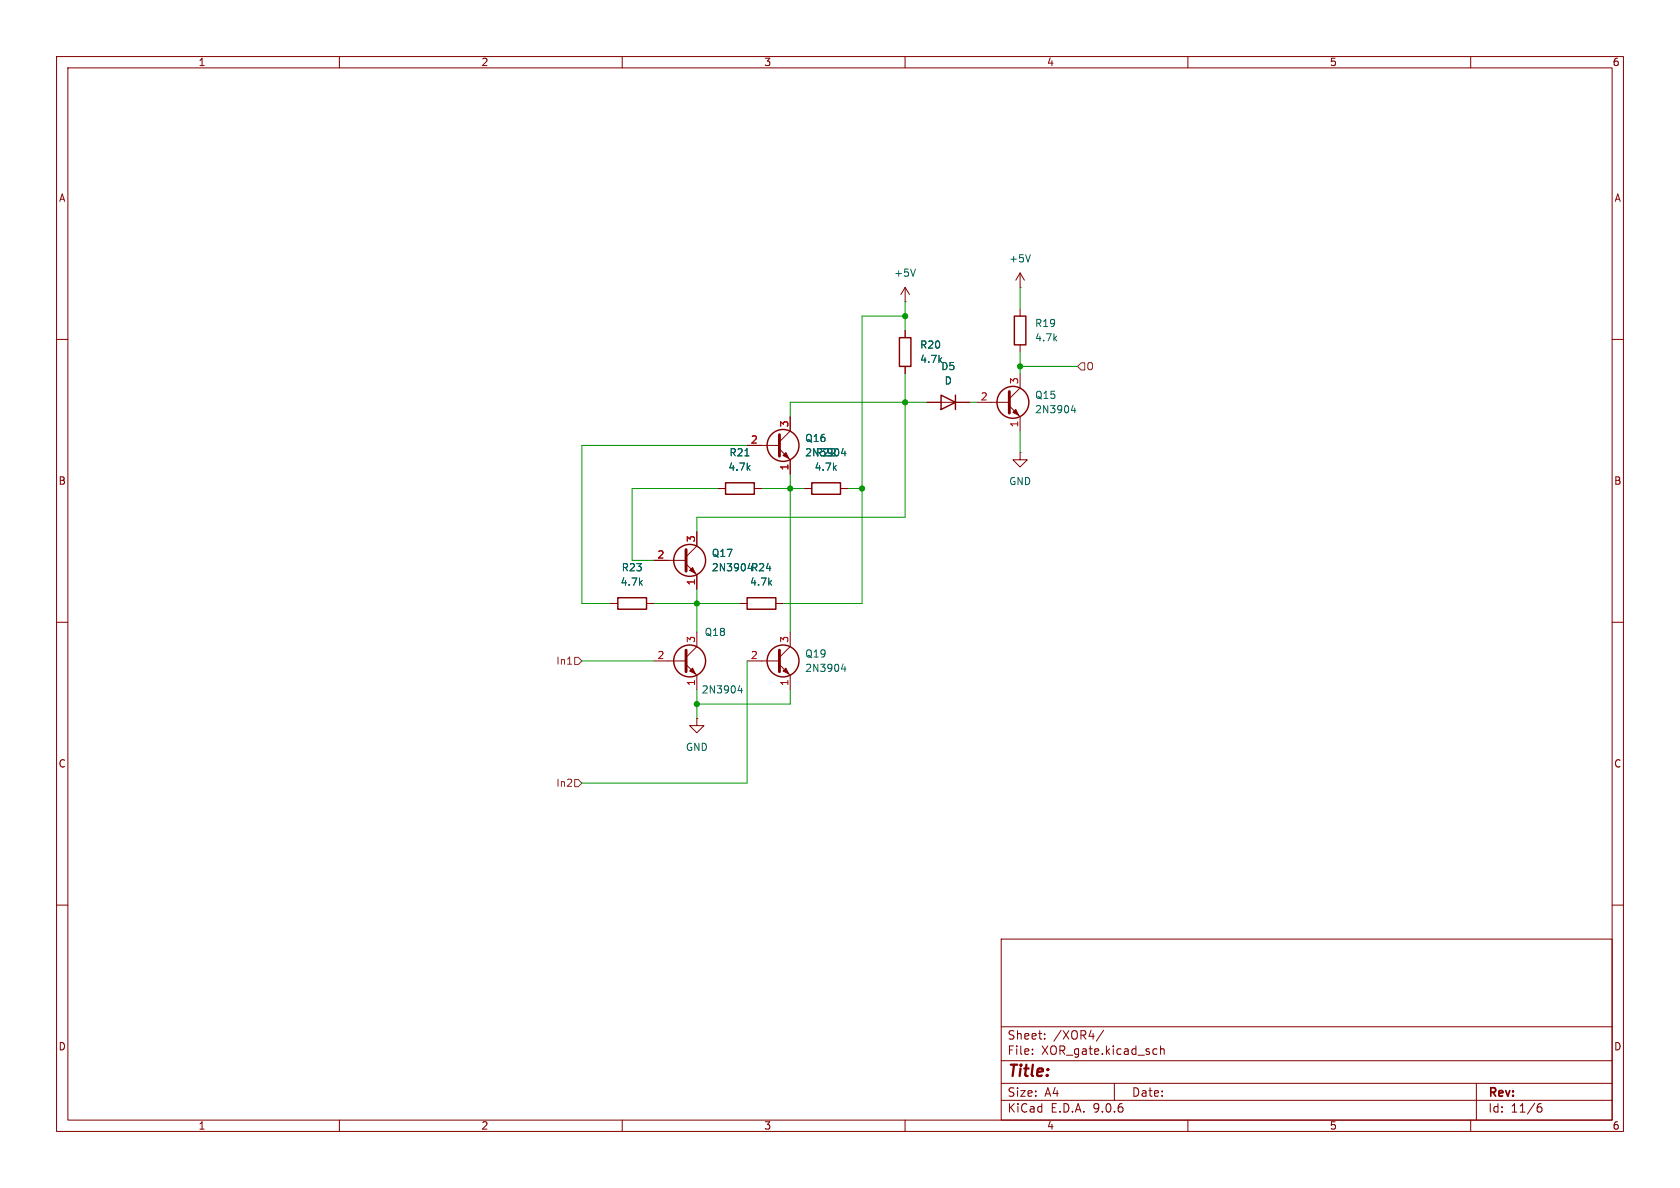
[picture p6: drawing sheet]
<svg xmlns="http://www.w3.org/2000/svg" width="297mm" height="210mm" viewBox="0 0 297 210" stroke-linecap="round" stroke-linejoin="round" font-family="sans-serif">
<g fill="none" stroke="#840000" stroke-width=".18">
<path d="M10 10h277v190h-277zM12 12h273v186h-273zM60 10v2M110 10v2M160 10v2M210 10v2M260 10v2M160 53.3h.1M160 50.8l-.7 1.3M160 50.8l.8 1.3M160 50.8v2.5M160 58.4v1.3"/>
<path d="M180.3 50.8h.1M180.3 48.3v2.5M180.3 54.6v1.3M180.3 48.3l-.7 1.2M180.3 48.3l.8 1.2M10 60h2M132.1 78.7h5.7M137.8 79.4l1.9 1.9v2.5M139.7 73.7v2.5l-1.9 1.9M160 64.8v1.2M163.8 71.1h7.6M172.7 71.1h5.7"/>
<path d="M178.4 71.8l1.9 1.9v2.5M180.3 61v1.2M180.3 66v2.6l-1.9 1.9M285 60h2M115.6 99.1h5.7M121.3 99.7l1.9 1.9v2.5M123.2 94v2.5l-1.9 1.9M127 86.4h1.3M133.3 86.4h1.3M142.2 86.4h1.3M148.6 86.4h1.3M180.3 80v1.3h1.3l-1.3 1.3-1.2-1.3h1.2"/>
<path d="M180.3 80h.1M10 110h2M107.9 106.7h1.3M114.3 106.7h1.3M115.6 116.8h5.7M121.3 117.5l1.9 1.9v2.5M123.2 111.8v2.5l-1.9 1.9M130.8 106.7h1.3M132.1 116.8h5.7M137.2 106.7h1.2M137.8 117.5l1.9 1.9v2.5M139.7 111.8v2.5l-1.9 1.9"/>
<path d="M285 110h2M123.2 127v1.3h1.3l-1.3 1.2-1.3-1.2h1.3M123.2 127h.1M10 160h2M177 166h108v32h-108zM285 160h2M60 198v2M110 198v2M160 198v2M177 194.5h108M177 191.5h108M177 187.5h108"/>
<path d="M177 181.5h108M182.5 186.3v.1M182.5 185.5v.1M184.7 183.6v.1M184.7 182.8v.1M195.1 182.1l-1.3 2M197 191.5v3M204.1 185.4l.4 .1M204.5 186.3l-.4 .1M205.2 185.5l.2-.1 .3 .1 .1 .9M205.2 184.9v1.5M210 198v2"/>
<path d="M260 198v2M261 191.5v6.5M271.7 196l.3-.3h.5l.1 .3v.3l-.3 .3-.4-.1-.2-.2M272.5 195.1a.59 .59 0 0 0-.8 .6"/>
</g>
<g fill="none" stroke="#840000" stroke-width=".25">
<path d="M159 59.7h2v5.1h-2zM179.3 55.9h2.1v5.1h-2.1zM166.4 69.9l2.5 1.2-2.5 1.3zM168.9 69.9v2.5M128.3 85.3h5v2.1h-5zM143.5 85.3h5.1v2.1h-5.1zM109.2 105.7h5.1v2h-5.1zM132.1 105.7h5.1v2h-5.1z"/>
<circle cx="138.4" cy="78.7" r="2.82"/>
<circle cx="179.1" cy="71.1" r="2.82"/>
<circle cx="121.9" cy="99.1" r="2.82"/>
<circle cx="121.9" cy="116.8" r="2.82"/>
<circle cx="138.4" cy="116.8" r="2.82"/>
</g>
<path d="M161.8 47.6l-.4 1.2M182.2 45l-.5 1.3M149.1 79.3l-.3 .9h.7M149.4 79.7v.9M189.7 71.6l-.3 .9h.8M190 72.1v.9M131.7 80.6h.7M149.1 117.4l-.3 .9h.7M149.4 117.8v.9M130.8 121.2l-.3 .9h.8M131.1 121.7v.8" fill="none" stroke="#006464" stroke-width=".18"/>
<path d="M137.8 76.8v3.8M178.4 69.2v3.8M121.3 97.2v3.8M121.3 114.9v3.8M137.8 114.9v3.8" fill="none" stroke="#840000" stroke-width=".51"/>
<g fill="#840000" stroke="#840000" stroke-width=".18">
<path d="M138.4 80.5l.5-.5 .5 1z"/>
<path d="M121.9 100.8l.5-.5 .5 1z"/>
<path d="M121.9 118.6l.5-.5 .5 1z"/>
<path d="M138.4 118.6l.5-.5 .5 1z"/>
<path d="M179.1 72.9l.5-.5 .5 1z"/>
</g>
<path d="M191.1 64.1h.7v1.3h-.7l-.6-.6zM100.3 117.4h.8M101.6 116.2h.6l.7 .6-.7 .7h-.6zM101.6 137.8h.6l.7 .6-.7 .7h-.6z" fill="none" stroke="#725600" stroke-width=".18"/>
<g fill="none" stroke="#009600" stroke-width=".18">
<path d="M160 55.9h-7.6v50.8h-14M160 53.3v5.1M180.3 50.8v3.8M132.1 78.7h-29.2v28h5M160 66v25.4h-36.8v2.6M163.8 71.1h-24.1v2.6M171.4 71.1h1.3M180.3 62.2v3.8M180.3 76.2v3.8M180.3 64.8h10.2M127 86.4h-15.2v12.7h3.8M134.6 86.4h7.6"/>
<path d="M139.7 83.8v28M149.9 86.4h2.5M102.9 116.8h12.7M115.6 106.7h15.2M123.2 104.1v7.7M132.1 116.8v21.6h-29.2M123.2 121.9v5.1M139.7 121.9v2.6h-16.5"/>
</g>
<g fill="#009600" stroke="#009600" stroke-width=".18">
<circle cx="123.2" cy="106.7" r=".46"/>
<circle cx="139.7" cy="86.4" r=".46"/>
<circle cx="123.2" cy="124.5" r=".46"/>
<circle cx="152.4" cy="86.4" r=".46"/>
<circle cx="160" cy="71.1" r=".46"/>
<circle cx="180.3" cy="64.8" r=".46"/>
<circle cx="160" cy="55.9" r=".46"/>
</g>
<text font-size="2.8" fill="#840000" x="178" y="190.9">Title:</text>
<g font-size="2.1" fill="#840000">
<text x="178" y="184">Sheet:</text>
<text x="186.2" y="184">/XOR4/</text>
<text x="178" y="186.7">File:</text>
<text x="184.1" y="186.7">XOR_gate.kicad_sch</text>
<text x="178" y="196.9">KiCad</text>
<text x="178" y="194.1">Size:</text>
<text x="184.7" y="194.1">A4</text>
<text x="185.7" y="196.9">E.D.A.</text>
<text x="193.3" y="196.9">9.0.6</text>
<text x="200" y="194.1">Date:</text>
<text x="263" y="194.3">Rev:</text>
<text x="263" y="196.9">Id:</text>
<text x="267.1" y="196.9">11/6</text>
</g>
<g font-size="1.8" fill="#840000">
<text x="35" y="11.9">1</text>
<text x="85" y="11.9">2</text>
<text x="135" y="11.9">3</text>
<text x="185" y="11.9">4</text>
<text x="235" y="11.9">5</text>
<text x="285" y="11.9">6</text>
<text x="10.3" y="35.9">A</text>
<text x="285.3" y="35.9">A</text>
<text x="10.3" y="85.9">B</text>
<text x="285.3" y="85.9">B</text>
<text x="10.3" y="135.9">C</text>
<text x="285.3" y="135.9">C</text>
<text x="10.3" y="185.9">D</text>
<text x="285.3" y="185.9">D</text>
<text x="35" y="199.9">1</text>
<text x="85" y="199.9">2</text>
<text x="135" y="199.9">3</text>
<text x="185" y="199.9">4</text>
<text x="235" y="199.9">5</text>
<text x="285" y="199.9">6</text>
</g>
<g font-size="1.8" fill="#006464">
<text x="178.3" y="46.6">+5V</text>
<text x="158" y="49.1">+5V</text>
<text x="182.9" y="58">R19</text>
<text x="162.6" y="64.4">4.7k</text>
<text x="162.6" y="61.8">R20</text>
<text x="166.3" y="65.6">D5</text>
<text x="182.9" y="60.6">4.7k</text>
<text x="166.9" y="68.2">D</text>
<text x="182.9" y="70.7">Q15</text>
<text x="182.9" y="73.3">2N3904</text>
<text x="128.7" y="83.4">4.7k</text>
<text x="128.9" y="80.9">R21</text>
<text x="142.2" y="78.3">Q16</text>
<text x="142.2" y="80.9">2N3904</text>
<text x="143.9" y="83.4">4.7k</text>
<text x="144.1" y="80.9">R22</text>
<text x="178.3" y="86">GND</text>
<text x="109.8" y="101.2">R23</text>
<text x="125.7" y="98.7">Q17</text>
<text x="125.7" y="101.2">2N3904 R24</text>
<text x="109.6" y="103.7">4.7k</text>
<text x="132.5" y="103.7">4.7k</text>
<text x="124.5" y="112.6">Q18</text>
<text x="142.2" y="116.4">Q19</text>
<text x="142.2" y="119">2N3904</text>
<text x="124" y="122.8">2N3904</text>
<text x="121.2" y="132.9">GND</text>
</g>
<g font-size="1.8" fill="#725600">
<text x="192" y="65.6">O</text>
<text x="98.2" y="117.7">In1</text>
<text x="98.2" y="139.3">In2</text>
</g>
<g font-size="1.8" fill="#a90000">
<text x="173.3" y="70.9">2</text>
<text x="180.1" y="68" transform="rotate(-90 180.1 68)">3</text>
<text x="139.4" y="75.6" transform="rotate(-90 139.4 75.6)">3</text>
<text x="180.1" y="75.6" transform="rotate(-90 180.1 75.6)">1</text>
<text x="132.6" y="78.5">2</text>
<text x="139.4" y="83.3" transform="rotate(-90 139.4 83.3)">1</text>
<text x="122.9" y="96" transform="rotate(-90 122.9 96)">3</text>
<text x="116.1" y="98.8">2</text>
<text x="122.9" y="103.6" transform="rotate(-90 122.9 103.6)">1</text>
<text x="122.9" y="113.7" transform="rotate(-90 122.9 113.7)">3</text>
<text x="139.4" y="113.7" transform="rotate(-90 139.4 113.7)">3</text>
<text x="116.1" y="116.6">2</text>
<text x="132.6" y="116.6">2</text>
<text x="122.9" y="121.4" transform="rotate(-90 122.9 121.4)">1</text>
<text x="139.4" y="121.4" transform="rotate(-90 139.4 121.4)">1</text>
</g>
</svg>
